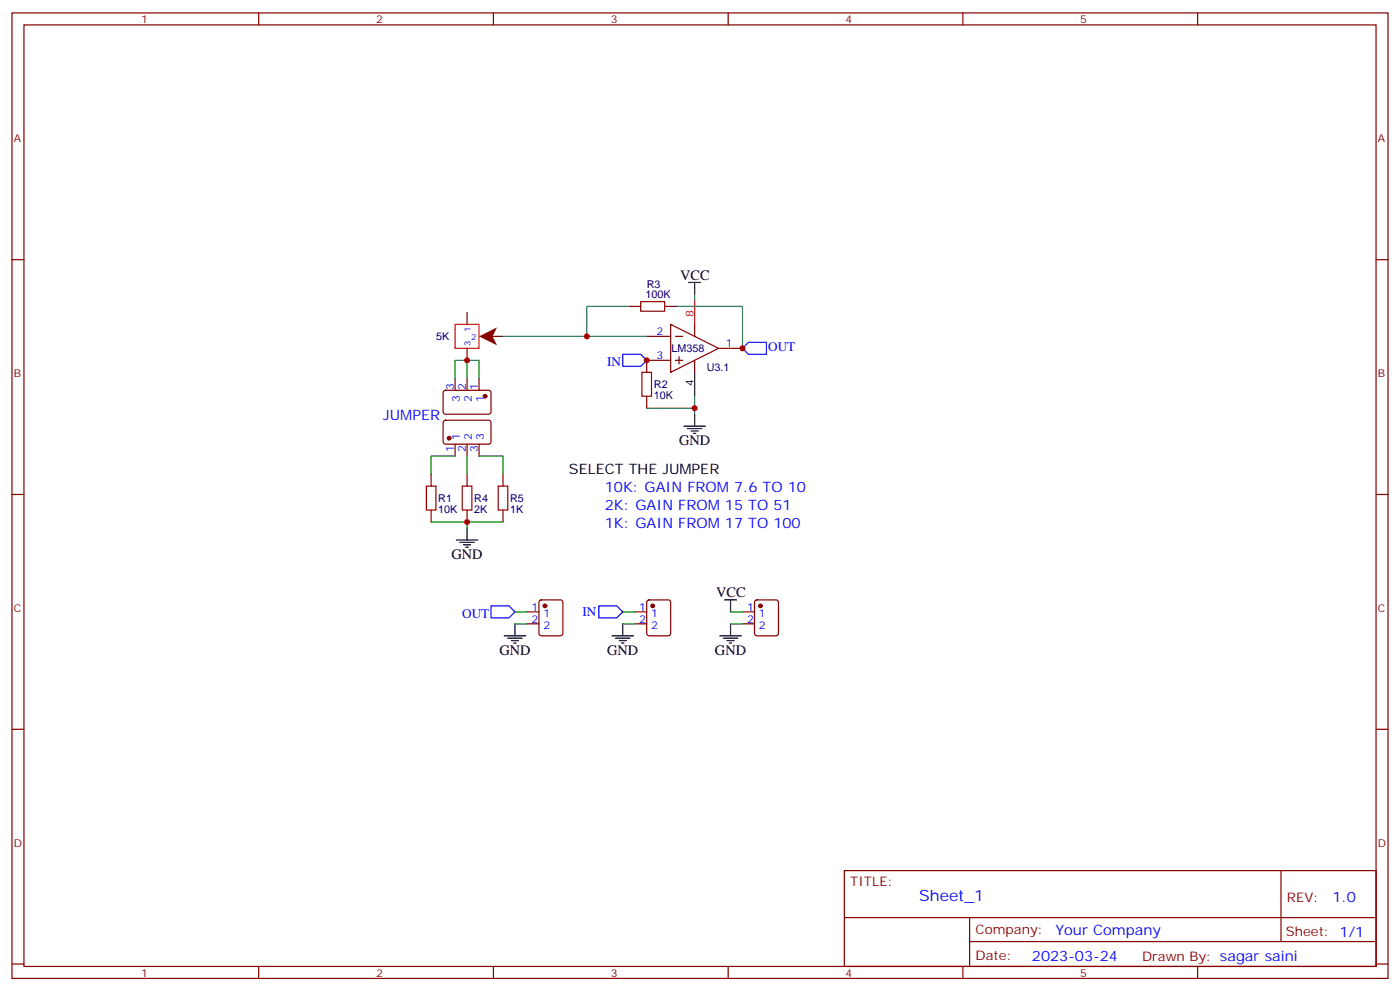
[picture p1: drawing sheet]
<svg xmlns="http://www.w3.org/2000/svg" width="412mm" height="292mm" viewBox="0 0 412 292" stroke-linecap="round" stroke-linejoin="round" font-family="sans-serif">
<g fill="none" stroke="#870000" stroke-width=".35">
<path d="M3.5 3.8h405.4v284.3h-405.4zM7.1 7.3h398.2v277.3h-398.2zM76.2 3.8v3.5M145.3 3.8v3.5M214.5 3.8v3.5M283.6 3.8v3.5M352.8 3.8v3.5M3.5 76.5h3.6M405.3 76.5h3.6M137.6 92v3.5M144.6 99.1h3.6M185.2 90.2h3.5"/>
<path d="M190.5 99.1h7.1M195.8 90.2h3.5M197.6 95.5l14.1 7.1-14.1 7zM199 99.1h2.1M204.6 95.5v3.6M137.6 102.6v3.5M190.5 116.7v3.5M197.6 106.1h-7.1v3.5M199 106.1h2.1M200 105.1v2.1M204.6 106.1v3.5M211.7 102.6h7"/>
<path d="M127 139.6v3.6M3.5 145.6h3.6M127 150.2v3.5M405.3 145.6h3.6M159 176.9l.5-.2h5.6l.7 .4v9.4l-.5 .7-5.8 .1-.7-.5-.1-9.4zM190.7 176.9l.5-.2h5.6l.7 .4 .1 9.4-.5 .7-5.9 .1-.6-.5-.1-9.4zM222.5 176.9l.5-.2h5.6l.7 .4v9.4l-.5 .7-5.8 .1-.7-.5-.1-9.4zM155.2 180.2h3.5M155.2 183.7h3.5M187 180.2h3.5M187 183.7h3.5M218.7 180.2h3.5"/>
<path d="M218.7 183.7h3.5M3.5 214.8h3.6M405.3 214.8h3.6M248.7 256.4h156.6v28.2h-156.6zM377.3 256.4v20.9M248.7 270.2h156.5M285.6 277.3h119.6M285.6 270.2v14.2M3.5 283.9h3.6M76.2 284.6v3.5M145.3 284.6v3.5M214.5 284.6v3.5"/>
<path d="M283.6 284.6v3.5M352.8 284.6v3.5M405.3 283.9h3.6"/>
</g>
<g fill="none" stroke="#000" stroke-width=".35">
<path d="M202.8 83.2h3.6M204.6 83.2v3.5M204.6 109.6v7.1M201.4 125.5h6.4M202.5 126.2h4.2M203.6 126.9h2.1M204.3 127.6h.7M204.6 122v3.5M134.4 159h6.4M135.5 159.7h4.2M137.6 155.5v3.5M136.5 160.4h2.1"/>
<path d="M137.2 161.1h.7M213.4 176.7h3.6M215.2 176.7v3.5M148.5 187.3h6.4M149.6 188h4.2M150.6 188.7h2.2M151.3 189.4h.7M151.7 183.7v3.6M180.3 187.3h6.3M181.3 188h4.3M182.4 188.7h2.1M183.1 189.4h.7"/>
<path d="M183.4 183.7v3.6M212 187.3h6.4M213.1 188h4.2M214.1 188.7h2.2M214.8 189.4h.7M215.2 183.7v3.6"/>
</g>
<path d="M134.1 95.5h7v7.1h-7zM204.6 88.5v7" fill="none" stroke="#f00" stroke-width=".35"/>
<g fill="#870000" stroke="#870000" stroke-width=".35">
<circle cx="160.5" cy="178.4" r=".53"/>
<circle cx="192.3" cy="178.4" r=".53"/>
<circle cx="224" cy="178.4" r=".53"/>
</g>
<path d="M188.7 88.8h7.1v2.9h-7.1zM189.1 109.6h2.8v7.1h-2.8zM125.6 143.2h2.8v7h-2.8z" fill="none" stroke="#a10000" stroke-width=".35"/>
<path d="M183.4 104.4h5.3l1.8 1.7-1.8 1.8h-5.3zM218.7 102.6l1.8-1.8h5.3v3.6h-5.3zM144.6 178.4h5.3l1.8 1.8-1.8 1.8h-5.3zM176.4 178.4h5.3l1.7 1.8-1.7 1.8h-5.3z" fill="none" stroke="#00f" stroke-width=".35"/>
<path d="M185.2 90.2h-12.3v8.9h17.6M199.3 90.2h19.4v12.4M204.6 86.7v1.8M204.6 116.7v5.3M190.5 120.2h14.1M151.7 180.2h3.5M151.7 183.7h3.5M183.4 180.2h3.6M183.4 183.7h3.6M215.2 180.2h3.5M215.2 183.7h3.5" fill="none" stroke="#008700" stroke-width=".35"/>
<path d="M141.1 99.1l5.3-2.7-1.3 2.7 1.3 2.6z" fill="#870000"/>
<path d="M148.2 99.1h24.7M134.1 111.4v-5.3h3.5v5.3M137.6 106.1h3.5v5.3M134.1 134.3h-7.1v5.3M137.6 134.3v5.3M141.1 134.3h7.1v5.3M127 153.7h10.6M148.2 153.7h-10.6v1.8" fill="none" stroke="#008700" stroke-width=".35"/>
<path d="M136.2 143.2h2.8v7h-2.8zM146.8 143.2h2.8v7h-2.8z" fill="none" stroke="#a10000" stroke-width=".35"/>
<path d="M130.8 115.1l.4-.2 13 .1 .4 .6v6l-.7 .4-12.9-.1-.5-.6v-5.7zM134.1 111.4v3.5M137.6 111.4v3.5M141.1 111.4v3.5M130.8 124l.4-.2h13l.4 .7v5.9l-.7 .4-12.9-.1-.5-.6v-5.6zM134.1 130.8v3.5M137.6 130.8v3.5M137.6 139.6v3.6M141.1 130.8v3.5M148.2 139.6v3.6M137.6 150.2v3.5M148.2 150.2v3.5" fill="none" stroke="#870000" stroke-width=".35"/>
<g fill="#870000" stroke="#870000" stroke-width=".35">
<circle cx="132.3" cy="129" r=".53"/>
<circle cx="142.9" cy="116.7" r=".53"/>
</g>
<g fill="#c00">
<circle cx="190.5" cy="106.1" r=".88"/>
<circle cx="218.7" cy="102.6" r=".88"/>
<circle cx="204.6" cy="120.2" r=".88"/>
<circle cx="172.9" cy="99.1" r=".88"/>
<circle cx="137.6" cy="106.1" r=".88"/>
<circle cx="137.6" cy="153.7" r=".88"/>
</g>
<text font-size="4.6" fill="#00f" x="270.8" y="265.4">Sheet_1</text>
<g font-size="4.2">
<text x="200.4" y="82.5">VCC</text>
<text x="200" y="131.2">GND</text>
<text x="167.6" y="139.6">SELECT THE JUMPER</text>
<text x="133" y="164.7">GND</text>
<text x="211" y="176">VCC</text>
<text x="147.1" y="192.9">GND</text>
<text x="178.9" y="192.9">GND</text>
<text x="210.6" y="192.9">GND</text>
</g>
<g font-size="4.2" fill="#00f">
<text x="112.9" y="123.8">JUMPER</text>
<text x="178.2" y="144.9">10K: GAIN FROM 7.6 TO 10</text>
<text x="178.2" y="150.2">2K: GAIN FROM 15 TO 51</text>
<text x="178.2" y="155.5">1K: GAIN FROM 17 TO 100</text>
<text x="392.5" y="265.7">1.0</text>
<text x="310.9" y="275.2">Your Company</text>
<text x="304" y="283">2023-03-24</text>
</g>
<g font-size="3.9" fill="#00f">
<text x="178.8" y="107.9">IN</text>
<text x="226.3" y="103.4">OUT</text>
<text x="136.2" y="182">OUT</text>
<text x="171.6" y="181.4">IN</text>
</g>
<g font-size="3.9" fill="#800">
<text x="250.5" y="261">TITLE:</text>
<text x="379.1" y="265.7">REV:</text>
<text x="287.4" y="275.2">Company:</text>
<text x="378.7" y="275.8">Sheet: 1/1</text>
<text x="287.4" y="282.9">Date:</text>
<text x="336.4" y="282.9">Drawn By: sagar saini</text>
</g>
<g font-size="3.2" fill="#800">
<text x="41.6" y="6.8">1</text>
<text x="110.8" y="6.8">2</text>
<text x="179.9" y="6.8">3</text>
<text x="249.1" y="6.8">4</text>
<text x="318.2" y="6.8">5</text>
<text x="4.1" y="41.9">A</text>
<text x="405.9" y="41.9">A</text>
<text x="4.1" y="111.1">B</text>
<text x="405.9" y="111.1">B</text>
<text x="4.1" y="180.2">C</text>
<text x="405.9" y="180.2">C</text>
<text x="4.1" y="249.3">D</text>
<text x="405.9" y="249.3">D</text>
<text x="41.6" y="287.6">1</text>
<text x="110.8" y="287.6">2</text>
<text x="179.9" y="287.6">3</text>
<text x="249.1" y="287.6">4</text>
<text x="318.2" y="287.6">5</text>
</g>
<g font-size="3.2" fill="#000080">
<text x="190.2" y="87.8">100K</text>
<text x="190.5" y="84.9">R3</text>
<text x="128.5" y="100.2">5K</text>
<text x="197.8" y="103.7">LM358</text>
<text x="208.2" y="109.1">U3.1</text>
<text x="192.6" y="117.5">10K</text>
<text x="192.6" y="114.3">R2</text>
<text x="129.1" y="147.8">R1</text>
<text x="139.7" y="147.8">R4</text>
<text x="150.3" y="147.8">R5</text>
<text x="129.1" y="151">10K</text>
<text x="139.7" y="151">2K</text>
<text x="150.3" y="151">1K</text>
</g>
<text font-size="3.2" fill="#f00" x="204.3" y="93.4" transform="rotate(-90 204.3 93.4)">8</text>
<g font-size="3.2" fill="#00f">
<text x="193.4" y="98.7">2</text>
<text x="193.4" y="105.8">3</text>
<text x="213.8" y="102.2">1</text>
<text x="133.7" y="114.8" transform="rotate(-90 133.7 114.8)">3</text>
<text x="135.5" y="118.3" transform="rotate(-90 135.5 118.3)">3</text>
<text x="137.2" y="114.8" transform="rotate(-90 137.2 114.8)">2</text>
<text x="139" y="118.3" transform="rotate(-90 139 118.3)">2</text>
<text x="140.8" y="114.8" transform="rotate(-90 140.8 114.8)">1</text>
<text x="142.5" y="118.3" transform="rotate(-90 142.5 118.3)">1</text>
<text x="135.5" y="129.5" transform="rotate(-90 135.5 129.5)">1</text>
<text x="139" y="129.5" transform="rotate(-90 139 129.5)">2</text>
<text x="142.5" y="129.5" transform="rotate(-90 142.5 129.5)">3</text>
<text x="133.7" y="133" transform="rotate(-90 133.7 133)">1</text>
<text x="137.2" y="133" transform="rotate(-90 137.2 133)">2</text>
<text x="140.8" y="133" transform="rotate(-90 140.8 133)">3</text>
<text x="156.6" y="179.8">1</text>
<text x="188.3" y="179.8">1</text>
<text x="220.1" y="179.8">1</text>
<text x="156.6" y="183.4">2</text>
<text x="160.1" y="181.6">1</text>
<text x="160.1" y="185.1">2</text>
<text x="188.3" y="183.4">2</text>
<text x="191.8" y="181.6">1</text>
<text x="191.8" y="185.1">2</text>
<text x="220.1" y="183.4">2</text>
<text x="223.6" y="181.6">1</text>
<text x="223.6" y="185.1">2</text>
</g>
<text font-size="3.2" x="204.3" y="113.8" transform="rotate(-90 204.3 113.8)">4</text>
<g font-size="2.5" fill="#00f">
<text x="138.6" y="101.9" transform="rotate(-90 138.6 101.9)">3</text>
<text x="138.6" y="97.8" transform="rotate(-90 138.6 97.8)">1</text>
<text x="138.8" y="100.1">2</text>
</g>
</svg>
